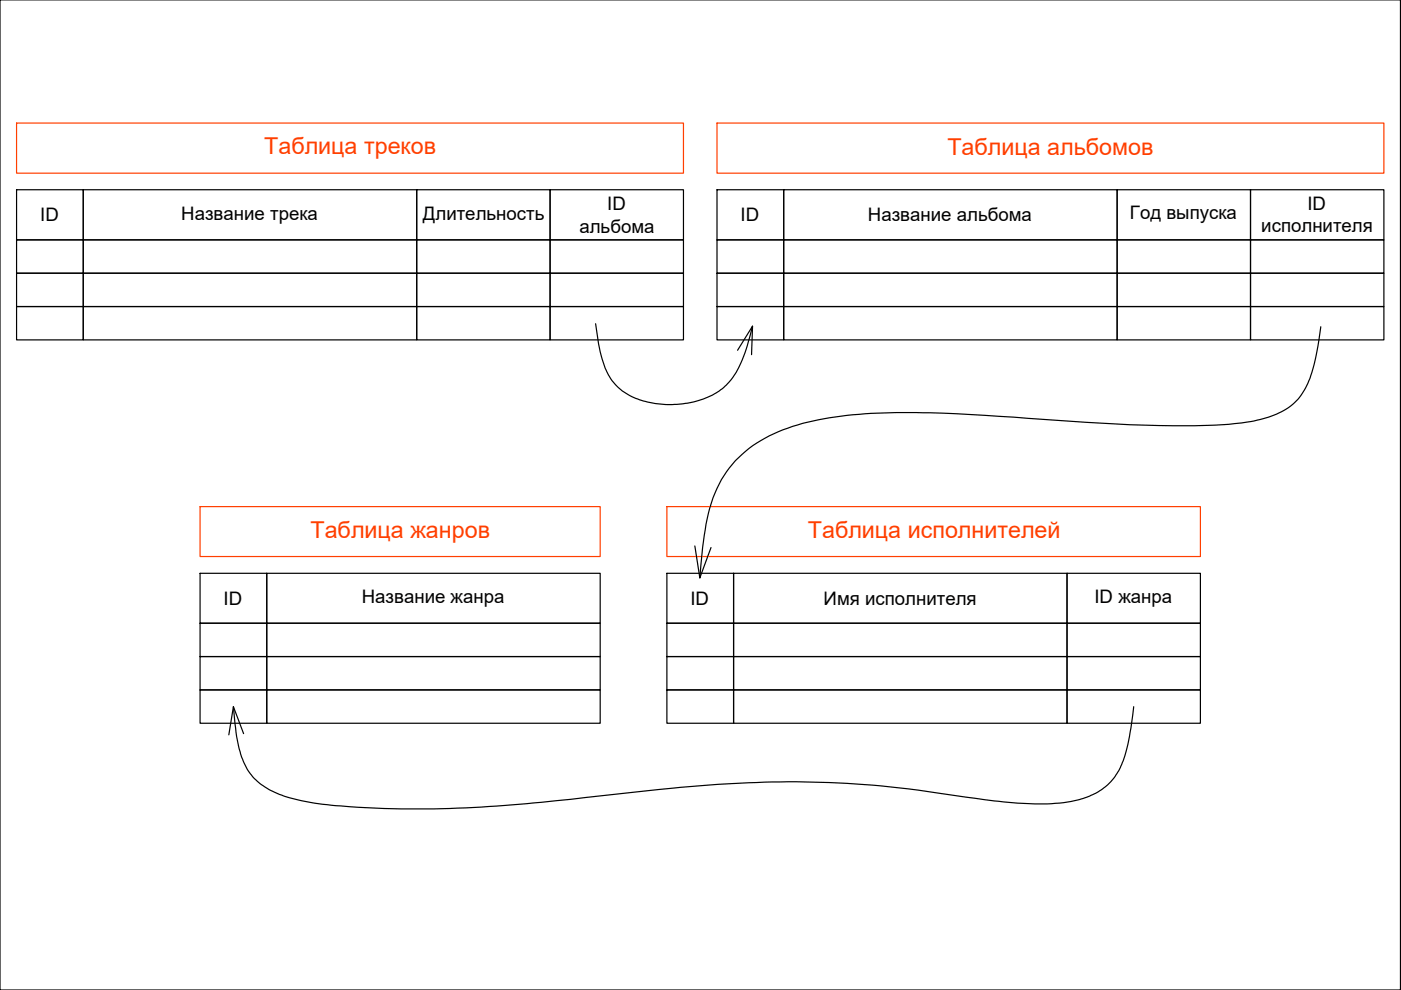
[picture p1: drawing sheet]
<svg xmlns="http://www.w3.org/2000/svg" width="297mm" height="210mm" viewBox="0 0 297 210" stroke-linecap="round" stroke-linejoin="round" font-family="sans-serif">
<g fill="none" stroke="#000" stroke-width=".25">
<path d="M0 0h296.9v209.9h-296.9zM3.5 40.2h14.2v10.7h-14.2zM3.5 50.9h14.2v7h-14.2zM3.5 57.9h14.2v7.1h-14.2zM17.7 40.2h70.6v10.7h-70.6zM17.7 50.9h70.6v7h-70.6zM17.7 57.9h70.6v7.1h-70.6zM88.3 40.2h28.3v10.7h-28.3zM88.3 50.9h28.3v7h-28.3zM88.3 57.9h28.3v7.1h-28.3zM116.6 40.2h28.3v10.7h-28.3zM116.6 50.9h28.3v7h-28.3z"/>
<path d="M116.6 57.9h28.3v7.1h-28.3zM152 40.2h14.2v10.7h-14.2zM152 50.9h14.2v7h-14.2zM152 57.9h14.2v7.1h-14.2zM166.2 40.2h70.7v10.7h-70.7zM166.2 50.9h70.7v7h-70.7zM166.2 57.9h70.7v7.1h-70.7zM236.9 40.2h28.2v10.7h-28.2zM236.9 50.9h28.2v7h-28.2zM236.9 57.9h28.2v7.1h-28.2zM265.1 40.2h28.3v10.7h-28.3zM265.1 50.9h28.3v7h-28.3z"/>
<path d="M265.1 57.9h28.3v7.1h-28.3zM3.5 65h14.2v7.1h-14.2zM17.7 65h70.6v7.1h-70.6zM88.3 65h28.3v7.1h-28.3zM116.6 65h28.3v7.1h-28.3zM126.3 68.6a32.1 32.1 0 0 0 2.4 10.2 12.1 12.1 0 0 0 9.4 6.6 19.5 19.5 0 0 0 15-3 16.9 16.9 0 0 0 5.1-8.3l1.4-5M152 65h14.2v7.1h-14.2zM156.4 74.3l3.2-5.2-.3 6.1M166.2 65h70.7v7.1h-70.7zM236.9 65h28.2v7.1h-28.2zM265.1 65h28.3v7.1h-28.3zM280 69.3a49.5 49.5 0 0 1-2.3 10.9 12.7 12.7 0 0 1-9.3 8.4 47.9 47.9 0 0 1-13.7 1.6 337.9 337.9 0 0 1-33.6-1.3l-3.1-.2a246.9 246.9 0 0 0-34.6-1 55.6 55.6 0 0 0-20.2 4.7 23.6 23.6 0 0 0-13.3 17.6 97.3 97.3 0 0 0-1.5 12.5"/>
<path d="M147.3 115.8l1.1 6.7 2.3-6.4M42.4 121.6h14.2v10.5h-14.2zM42.4 132.1h14.2v7.1h-14.2zM42.4 139.2h14.2v7.1h-14.2zM56.6 121.6h70.7v10.5h-70.7zM56.6 132.1h70.7v7.1h-70.7zM56.6 139.2h70.7v7.1h-70.7zM141.4 121.6h14.1v10.5h-14.1zM141.4 132.1h14.1v7.1h-14.1zM141.4 139.2h14.1v7.1h-14.1zM155.5 121.6h70.7v10.5h-70.7zM155.5 132.1h70.7v7.1h-70.7z"/>
<path d="M155.5 139.2h70.7v7.1h-70.7zM226.2 121.6h28.3v10.5h-28.3zM226.2 132.1h28.3v7.1h-28.3zM226.2 139.2h28.3v7.1h-28.3zM42.4 146.3h14.2v7h-14.2zM49.5 149.8l.2 2.8a25.3 25.3 0 0 0 2.7 10.5 14.8 14.8 0 0 0 8.9 6l.9 .2a90.8 90.8 0 0 0 19.2 2.1 275.9 275.9 0 0 0 42.7-2.3l6.2-.7a279.5 279.5 0 0 1 47.4-2.4l9.2 .6 7.8 .9 8 1.2a113.5 113.5 0 0 0 19.4 1.7 22 22 0 0 0 10.8-2.5 12.8 12.8 0 0 0 5.8-8.5l.8-3.3 .9-6.3M51.6 155.5l-2.1-5.7-1 6M56.6 146.3h70.7v7h-70.7zM141.4 146.3h14.1v7h-14.1zM155.5 146.3h70.7v7h-70.7zM226.2 146.3h28.3v7h-28.3z"/>
</g>
<path d="M3.5 26.1h141.4v10.6h-141.4zM152 26.1h141.4v10.6h-141.4zM42.4 107.4h84.9v10.6h-84.9zM141.4 107.4h113.1v10.6h-113.1z" fill="none" stroke="#ff3f00" stroke-width=".25"/>
<g font-size="4.9" fill="#ff3f00">
<text x="56" y="32.7">Таблица треков</text>
<text x="200.9" y="32.9">Таблица альбомов</text>
<text x="65.8" y="114">Таблица жанров</text>
<text x="171.3" y="114.1">Таблица исполнителей</text>
</g>
<g font-size="4">
<text x="8.6" y="47">ID</text>
<text x="38.4" y="46.6">Название трека</text>
<text x="89.7" y="46.6">Длительность</text>
<text x="128.7" y="44.5">ID</text>
<text x="157" y="47">ID</text>
<text x="184" y="47">Название альбома</text>
<text x="239.6" y="46.5">Год выпуска</text>
<text x="277.2" y="44.6">ID</text>
<text x="122.9" y="49.3">альбома</text>
<text x="267.4" y="49.3">исполнителя</text>
<text x="47.4" y="128.3">ID</text>
<text x="76.7" y="127.9">Название жанра</text>
<text x="146.4" y="128.3">ID</text>
<text x="174.6" y="128.2">Имя исполнителя</text>
<text x="232" y="127.9">ID жанра</text>
</g>
</svg>
